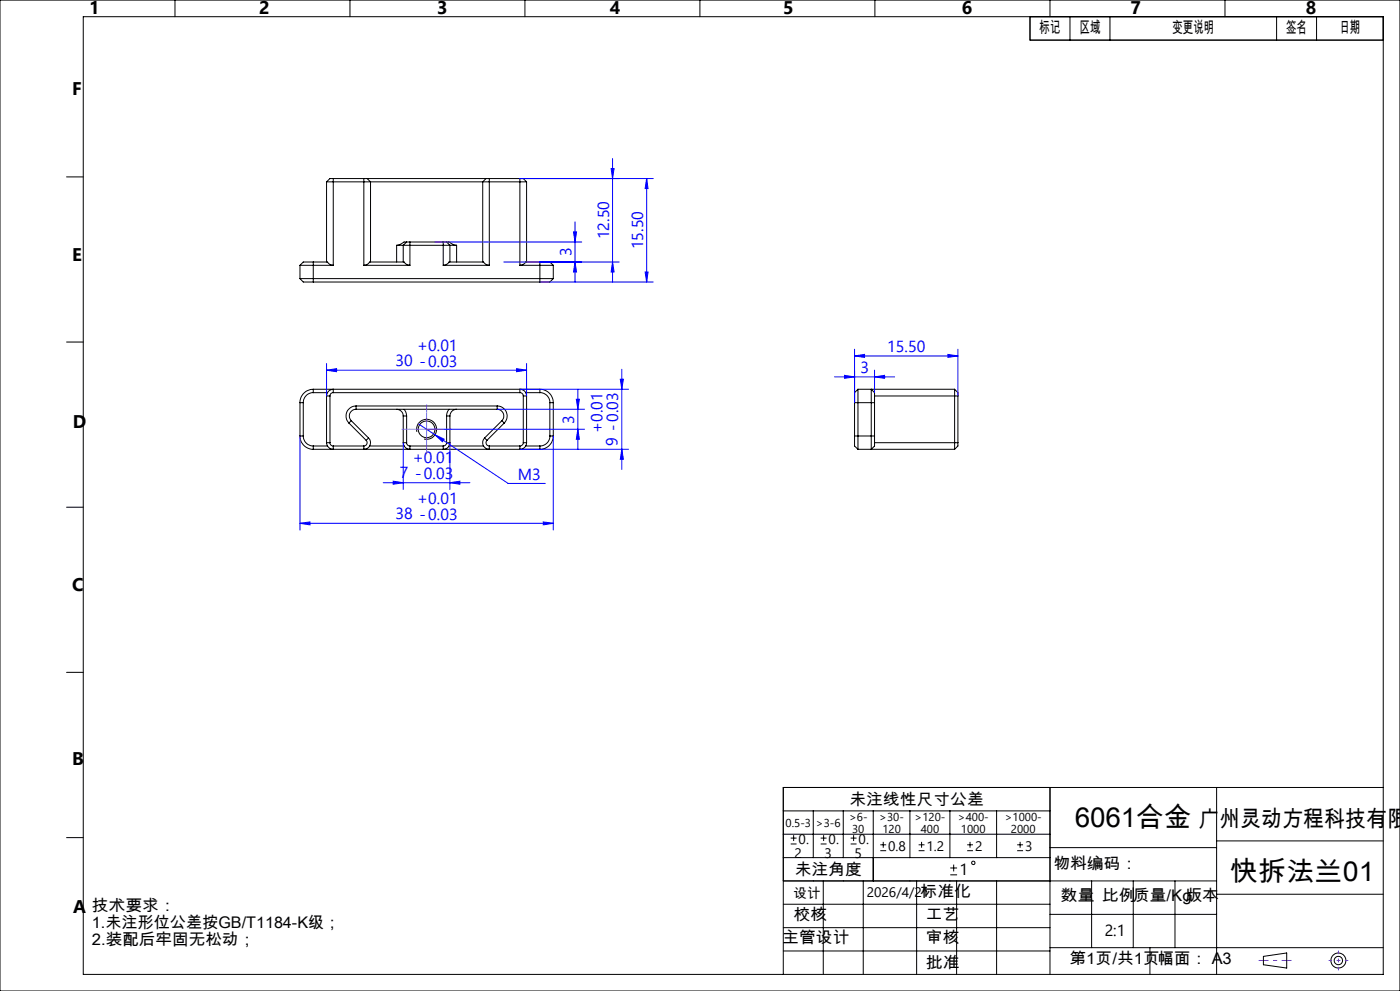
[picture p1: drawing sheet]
<svg xmlns="http://www.w3.org/2000/svg" width="420mm" height="297mm" viewBox="0 0 420 297" stroke-linecap="round" stroke-linejoin="round" font-family="sans-serif">
<g fill="none" stroke="#000" stroke-width=".3">
<path d="M0 0h420v297h-420zM25 5h390v287h-390zM52.5 0v5M105 0v5M157.5 0v5M210 0v5M262.5 0v5M309 5v7h106M315 0v5M321 5v7M333 5v7M367.5 0v5"/>
<path d="M383 5v7M395 5v7M20 53h5M98 54.5h13.2M98 54.5v24M100 53.5h-1l-1 1M100 53.5v26M100 53.5h9.1M109.1 53.5h1M109.1 53.5v26M110.1 53.5l1.1 1M110.1 53.5h35.7"/>
<path d="M111.2 54.5v24M111.2 54.5h33.6M144.8 54.5h13.2M144.8 54.5v24M145.8 53.5h1M145.8 53.5l-1 1M146.8 53.5v26M146.8 53.5h9.2M156 53.5h1l1 1M156 53.5v26M158 54.5v24M90 79.5h10"/>
<path d="M90 79.5v4M94 78.5h-3l-1 1M94 78.5h4.2l.9 .8 .9 .2M94 78.5v6M109.1 79.5l.9-.2 .9-.8h10.3l.9 .8 .9 .2M109.1 79.5h13.9M119 73.5h2M119 73.5v5M121 73.5h14M121 73.5v5M122 72.5h1M122 72.5h-.8l-1.1 .7-1.1 .3"/>
<path d="M122 72.5l-1 1M123 72.5v7M123 72.5h10M133 79.5l.8-.2 .9-.8h10.4l.6 .7 1.1 .3M133 72.5h1M133 72.5v7M133 79.5h13.8M134 72.5h.7l1.2 .7 1.1 .3M134 72.5l1 1M135 73.5h2M135 73.5v5M137 73.5v5"/>
<path d="M156 79.5h10M162 78.5h3l1 1M162 78.5h-4.3l-.9 .8-.8 .2M162 78.5v6M166 79.5v4M90 83.5h76M90 83.5l1 1h3M94 84.5h68M166 83.5l-1 1h-3M20 102.5h5M94 117.7a2.93 2.93 0 0 0-3 3M94 116.7a4 4 0 0 0-4 4"/>
<path d="M94 117.7h4.2M94 116.7h68M94 116.7v1M98 118.7h1M98 118.7v14M99 118.7v14M100 117.7a.96 .96 0 0 0-1 1M100 117.7v-1a2.02 2.02 0 0 0-2 2M100 117.7h56M156 117.7v-1a1.97 1.97 0 0 1 2 2M156 117.7a1.02 1.02 0 0 1 1 1M157 118.7h1"/>
<path d="M157 118.7v14M157.7 117.7h4.3M158 118.7v14M162 116.7a4 4 0 0 1 4 4M162 117.7a2.93 2.93 0 0 1 3 3M162 116.7v1M257.4 116.7v18M257.4 116.7l-1 1v3M257.4 116.7h29M262.4 118.7h25M286.4 116.7v18M286.4 116.7l1 1v1"/>
<path d="M287.4 118.7v14M90 130.7a4 4 0 0 0 4 4M90 130.7h1M90 120.7v10M90 120.7h1M91 130.7a3 3 0 0 0 3 3M91 120.7v10M94 134.7h68M94 133.7h4.2M94 133.7v1M98 132.7a2.04 2.04 0 0 0 2 2v-1M98 132.7h1"/>
<path d="M99 132.7a.96 .96 0 0 0 1 1M100 133.7h9.1M104.7 126.8l5.2 5.2M105.4 126.1l-.7 .7M105.4 126.1l5.2 5.2M106.8 121.7a3 3 0 0 0-2.8 1.8 3 3 0 0 0 .7 3.3M106.8 122.7a2.01 2.01 0 0 0-1.8 1.2 2.01 2.01 0 0 0 .4 2.2M106.8 121.7h42.4M106.8 121.7v1M106.8 122.7h42.4M109.9 132a1 1 0 0 1 .2 1 1 1 0 0 1-1 .7M110.6 131.3a1.98 1.98 0 0 1 .4 2.1 1.98 1.98 0 0 1-1.9 1.3v-1"/>
<path d="M110.6 131.3l-.7 .7M110.9 133.7h10.3M119 122.7a2.04 2.04 0 0 1 2 2M121 132.7a2.04 2.04 0 0 0 2 2v-1M121 132.7h1M121 124.7h1M121 124.7v8M121.2 122.7l.5 .6 .3 1.4M122 132.7a.96 .96 0 0 0 1 1M122 124.7v8M123 133.7h10M125.1 129.4a2.99 2.99 0 0 1 2.6-3.7 2.99 2.99 0 0 1 3.3 3.2 2.99 2.99 0 0 1-3.8 2.6"/>
<path d="M134 132.7a1.02 1.02 0 0 1-1 1M134 132.7h1M134 124.7h1M134 124.7v8M134.7 133.7h10.4M134.7 122.7l-.5 .9-.2 1.1M135 132.7a1.97 1.97 0 0 1-2 2v-1M135 124.7v8M137 122.7a2.03 2.03 0 0 0-2 2M145.4 131.3a1.98 1.98 0 0 0-.5 2.1 1.98 1.98 0 0 0 1.9 1.3v-1M145.4 131.3l.7 .7M146.1 132a1 1 0 0 0-.2 1 1 1 0 0 0 .9 .7"/>
<path d="M146.8 133.7h9.2M149.2 121.7a3 3 0 0 1 2.7 1.8 3 3 0 0 1-.6 3.3M149.2 122.7a2.01 2.01 0 0 1 1.8 1.2 2.01 2.01 0 0 1-.4 2.2M149.2 121.7v1M150.6 126.1l-5.2 5.2M150.6 126.1l.7 .7M151.3 126.8l-5.2 5.2M157 132.7a1.02 1.02 0 0 1-1 1M157 132.7h1M157.7 133.7h4.3M158 132.7a1.97 1.97 0 0 1-2 2v-1M162 133.7v1"/>
<path d="M165 130.7a2.93 2.93 0 0 1-3 3M165 130.7h1M165 120.7h1M165 120.7v10M166 130.7a4 4 0 0 1-4 4M166 120.7v10M256.4 130.7v3l1 1M256.4 130.7h6M256.4 120.7h6M256.4 120.7v10M257.4 134.7h29M262.4 120.7v-3l-1-1v18l1-1v-3"/>
<path d="M262.4 132.7h25M262.4 120.7v10M287.4 132.7v1l-1 1M20 152h5M20 201.5h5M315 236v56M365 236v56M415 236h-180v56M20 251h5M235 243h80M235 250h80M235 257h80"/>
<path d="M237.2 252.9h1.8M237.2 251.2h1.8M238.1 250.3v1.8M244 243v14M246.2 252.9h1.8M246.2 251.2h1.8M247.1 250.3v1.8M253 243v14M255.2 252.9h1.8M255.2 251.2h1.8M256.1 250.3v1.8M262 243v21"/>
<path d="M264.1 254.9h1.8M264.1 253.2h1.8M265 252.3v1.8M273 243v14M275.6 254.9h1.8M275.6 253.2h1.8M276.5 252.3v1.8M285 243v14M286.1 259.1v2.1M290.2 254.9h1.7M290.2 253.2h1.7M291 252.3v1.8"/>
<path d="M299 243v14M305.2 254.9h1.7M305.2 253.2h1.7M306 252.3v1.8M315 254h50M365 252h50M235 264h130M235 278h80M235 271h80M247 264v28M259 264v28M275 264v28"/>
<path d="M285.1 262.2h2M285.1 260.1h2M287 264v28M299 264v28M315 274h50M327.5 264v20M340 264v20M352.5 264v20M365 268h50M235 285h80M315 284h100M345 284v8"/>
<path d="M379 286.6l7-1v4.5l-7-1z"/>
<circle cx="128" cy="128.7" r="2.5"/>
<circle cx="292" cy="258.6" r=".52"/>
<circle cx="401.5" cy="287.9" r="1.24"/>
<circle cx="401.5" cy="287.9" r="2.25"/>
</g>
<g fill="none" stroke="#00f" stroke-width=".3">
<path d="M156 53.5h40M183.3 50.5h.9l-.4 3zM183.8 47.5v37M194 53.5l.4 3h-.9zM194 53.5v31M130.5 72.5h44M151.1 78.5h34.7M172 69.5h1l-.5 3zM172.5 78.5l.5 3h-1zM172.5 66.5v18M183.8 78.5l.4 3h-.9zM162 84.5h34"/>
<path d="M193.5 81.5h.9l-.4 3zM98 110.9l3-.4v.9zM98 108.9v9.8M98 110.9h60M155 110.5l3 .4-3 .5zM156 116.7h32.6M158 108.9v9.8M172.9 119.7h.9l-.4 3zM173.4 116.7v18M186.1 113.7h.9l-.5 3zM186.5 110.7v29.9M250.4 113h18"/>
<path d="M253.4 112.5l3 .5-3 .4zM256.4 106.7l3-.5v.9zM256.4 104.7v16M256.4 106.7h31M262.4 113l3-.5v.9zM262.4 110.9v6.8M284.4 106.2l3 .5-3 .4zM287.4 104.7v14M90 130.7v28.2M121 132.7v14M125.5 127l5 3.3M128 128.7h47.4"/>
<path d="M130.5 130.3l2.7 1.3-.5 .8zM130.5 130.3l21.9 14.6h11.2M135 132.7v14M149.2 122.7h26.2M156 134.7h32.6M166 130.7v28.2M173.4 128.7l.4 3h-.9zM186.5 134.7l.5 3h-.9zM90 156.8l3-.4v.9zM90 156.8h76M115 144.7h26M118 144.2l3 .5-3 .4z"/>
<path d="M135 144.7l3-.5v.9zM163 156.4l3 .4-3 .5z"/>
</g>
<path d="M398.5 287.9h6M401.5 284.9v6" fill="none" stroke="#f0f" stroke-width=".3" stroke-dasharray="30.5 1.3 1.3 1.3" stroke-dashoffset="29.4" stroke-linecap="butt"/>
<path d="M377.5 287.9h10" fill="none" stroke="#f0f" stroke-width=".3" stroke-dasharray="30.5 1.3 1.3 1.3" stroke-dashoffset="27.4" stroke-linecap="butt"/>
<path d="M123 128.6h-2.5M128 123.6v-2.5M128 133.6v2.5M133 128.6h2.5" fill="none" stroke="#f0f" stroke-width=".3" stroke-dasharray="30.5 1.3 1.3 1.3" stroke-linecap="butt"/>
<path d="M123 128.7h10M128 123.7v10" fill="none" stroke="#f0f" stroke-width=".3"/>
<g fill="#00f">
<path d="M130.5 130.3l2.7 1.3-.5 .8z"/>
<path d="M163 156.4l3 .4-3 .5zM90 156.8l3-.4v.9zM155 110.5l3 .4-3 .5zM98 110.9l3-.4v.9z"/>
<path d="M135 144.7l3-.5v.9zM118 144.2l3 .5-3 .4z"/>
<path d="M186.1 113.7h.9l-.5 3zM186.5 134.7l.5 3h-.9zM172.9 119.7h.9l-.4 3zM173.4 128.7l.4 3h-.9zM183.3 50.5h.9l-.4 3zM183.8 78.5l.4 3h-.9zM194 53.5l.4 3h-.9zM193.5 81.5h.9l-.4 3zM172 69.5h1l-.5 3zM172.5 78.5l.5 3h-1z"/>
<path d="M262.4 113l3-.5v.9zM253.4 112.5l3 .5-3 .4z"/>
<path d="M256.4 106.7l3-.5v.9zM284.4 106.2l3 .5-3 .4z"/>
</g>
<g font-size="8.2">
<text x="322.4" y="247.9">6061合金</text>
<text x="368.9" y="264">快拆法兰01</text>
</g>
<text font-size="6.9" x="359.5" y="247.8">广州灵动方程科技有限</text>
<g font-size="5.5">
<text x="26.7" y="4.3">1</text>
<text x="77.7" y="4.3">2</text>
<text x="131.2" y="4.3">3</text>
<text x="183" y="4.3">4</text>
<text x="235" y="4.3">5</text>
<text x="288.5" y="4.3">6</text>
<text x="339.2" y="4.3">7</text>
<text x="391.8" y="4.3">8</text>
<text x="21.7" y="28.5">F</text>
<text x="21.7" y="78.1">E</text>
<text x="21.8" y="128.2">D</text>
<text x="21.6" y="177.2">C</text>
<text x="21.7" y="229.3">B</text>
<text x="21.9" y="273.5">A</text>
</g>
<g font-size="4.8">
<text x="311.9" y="9.8">标记</text>
<text x="323.9" y="9.8">区域</text>
<text x="351.7" y="9.8">变更说明</text>
<text x="385.8" y="9.8">签名</text>
<text x="401.8" y="9.8">日期</text>
<text x="254.8" y="241.2">未注线性尺寸公差</text>
<text x="238.4" y="262.2">未注角度</text>
<text x="287.8" y="262.2">1</text>
<text x="316" y="260.5">物料编码：</text>
<text x="276.2" y="268.7">标准化</text>
<text x="27.6" y="273.2">技术要求：</text>
<text x="238.1" y="275.8">校核</text>
<text x="277.8" y="275.8">工艺</text>
<text x="318.3" y="270.1">数量</text>
<text x="330.6" y="270.1">比例质量/Kg版本</text>
<text x="27.6" y="278.2">1.未注形位公差按GB/T1184-K级；</text>
<text x="331.4" y="280.4">2:1</text>
<text x="27.6" y="283.2">2.装配后牢固无松动；</text>
<text x="234.7" y="282.7">主管设计</text>
<text x="277.8" y="282.7">审核</text>
<text x="277.8" y="290">批准</text>
<text x="320.8" y="289">第1页/共1页幅面： A3</text>
</g>
<g font-size="4.8" fill="#00f">
<text x="182.7" y="71.7" transform="rotate(-90 182.7 71.7)">12.50</text>
<text x="171.5" y="76.8" transform="rotate(-90 171.5 76.8)">3</text>
<text x="192.9" y="74.7" transform="rotate(-90 192.9 74.7)">15.50</text>
<text x="125.2" y="105.2">+0.01</text>
<text x="266.2" y="105.6">15.50</text>
<text x="118.7" y="109.7">30 -0.03</text>
<text x="258.1" y="111.8">3</text>
<text x="172.3" y="126.9" transform="rotate(-90 172.3 126.9)">3</text>
<text x="180.8" y="129.7" transform="rotate(-90 180.8 129.7)">+0.01</text>
<text x="185.3" y="133.7" transform="rotate(-90 185.3 133.7)">9 -0.03</text>
<text x="120" y="143.4">7 -0.03</text>
<text x="123.9" y="138.9">+0.01</text>
<text x="155.4" y="143.8">M3</text>
<text x="118.7" y="155.6">38 -0.03</text>
<text x="125.2" y="151.1">+0.01</text>
</g>
<g font-size="4.1">
<text x="238.4" y="257">2</text>
<text x="239.6" y="253">0.</text>
<text x="247.4" y="257">3</text>
<text x="248.6" y="253">0.</text>
<text x="256.4" y="257">5</text>
<text x="257.6" y="253">0.</text>
<text x="266.5" y="255">0.8</text>
<text x="278" y="255">1.2</text>
<text x="292.5" y="255">2</text>
<text x="307.5" y="255">3</text>
<text x="238.1" y="269.2">设计</text>
<text x="260" y="268.8">2026/4/21</text>
</g>
<g font-size="3.4">
<text x="235.7" y="247.7">0.5-3</text>
<text x="244.8" y="247.7">&gt;3-6</text>
<text x="254.7" y="246.1">&gt;6-</text>
<text x="255.6" y="249.6">30</text>
<text x="263.8" y="246.1">&gt;30-</text>
<text x="264.7" y="249.6">120</text>
<text x="274.4" y="246.1">&gt;120-</text>
<text x="276.2" y="249.6">400</text>
<text x="287.4" y="246.1">&gt;400-</text>
<text x="288.3" y="249.6">1000</text>
<text x="301.4" y="246.1">&gt;1000-</text>
<text x="303.3" y="249.6">2000</text>
</g>
</svg>
